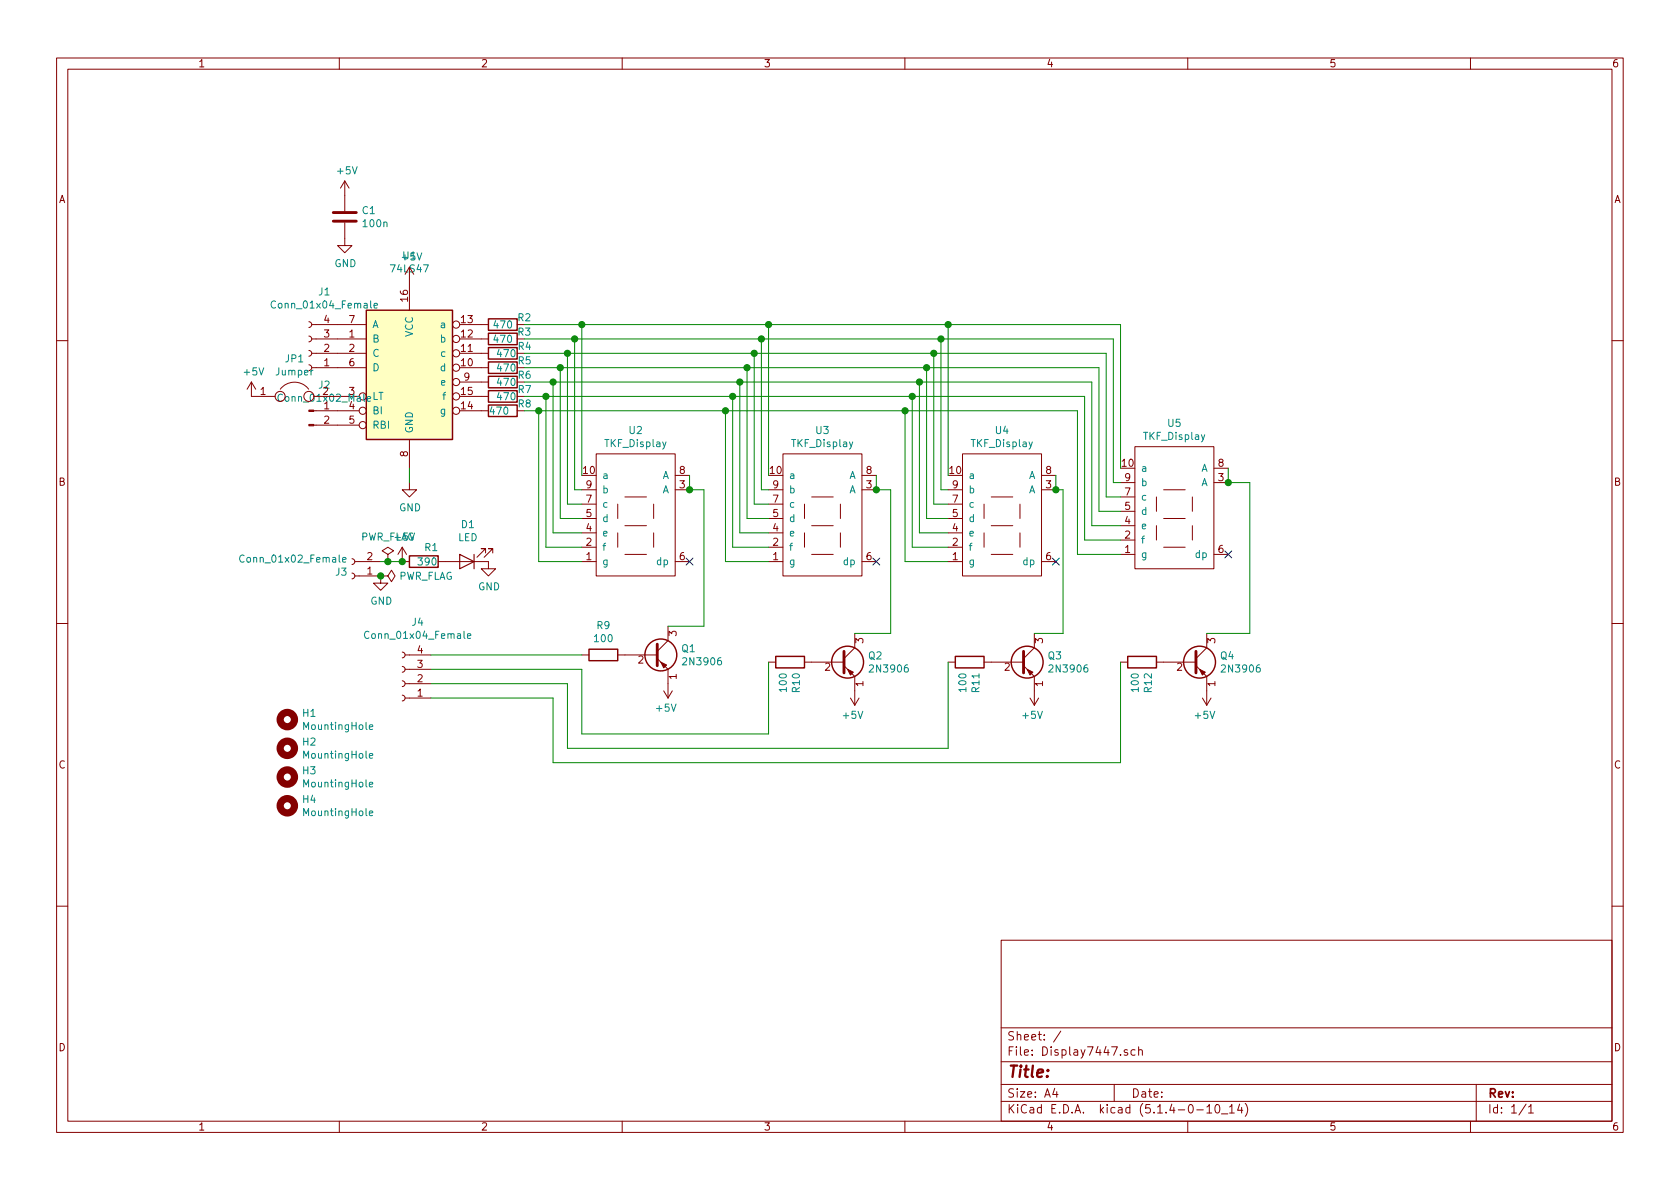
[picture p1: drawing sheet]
EESchema Schematic File Version 4
LIBS:Display7447-cache
EELAYER 30 0
EELAYER END
$Descr A4 11693 8268
encoding utf-8
Sheet 1 1
Title ""
Date ""
Rev ""
Comp ""
Comment1 ""
Comment2 ""
Comment3 ""
Comment4 ""
$EndDescr
$Comp
L 74xx:74LS47 U1
U 1 1
P 2850 2550
F 0 "U1" H 2850 3331 50  0000 C CNN
F 1 "74LS47" H 2850 3240 50  0000 C CNN
F 2 "Package_DIP:DIP-16_W7.62mm_Socket_LongPads" H 2850 2550 50  0001 C CNN
F 3 "http://www.ti.com/lit/gpn/sn74LS47" H 2850 2550 50  0001 C CNN
	1    2850 2550
	1    0    0    -1  
$EndComp
$Comp
L Transistor_BJT:2N3906 Q1
U 1 1
P 4550 4550
F 0 "Q1" H 4740 4596 50  0000 L CNN
F 1 "2N3906" H 4740 4505 50  0000 L CNN
F 2 "Package_TO_SOT_THT:TO-92_Inline" H 4750 4475 50  0001 L CIN
F 3 "https://www.fairchildsemi.com/datasheets/2N/2N3906.pdf" H 4550 4550 50  0001 L CNN
	1    4550 4550
	1    0    0    -1  
$EndComp
$Comp
L Transistor_BJT:2N3906 Q2
U 1 1
P 5850 4600
F 0 "Q2" H 6040 4646 50  0000 L CNN
F 1 "2N3906" H 6040 4555 50  0000 L CNN
F 2 "Package_TO_SOT_THT:TO-92_Inline" H 6050 4525 50  0001 L CIN
F 3 "https://www.fairchildsemi.com/datasheets/2N/2N3906.pdf" H 5850 4600 50  0001 L CNN
	1    5850 4600
	1    0    0    -1  
$EndComp
$Comp
L Transistor_BJT:2N3906 Q3
U 1 1
P 7100 4600
F 0 "Q3" H 7290 4646 50  0000 L CNN
F 1 "2N3906" H 7290 4555 50  0000 L CNN
F 2 "Package_TO_SOT_THT:TO-92_Inline" H 7300 4525 50  0001 L CIN
F 3 "https://www.fairchildsemi.com/datasheets/2N/2N3906.pdf" H 7100 4600 50  0001 L CNN
	1    7100 4600
	1    0    0    -1  
$EndComp
$Comp
L Transistor_BJT:2N3906 Q4
U 1 1
P 8300 4600
F 0 "Q4" H 8490 4646 50  0000 L CNN
F 1 "2N3906" H 8490 4555 50  0000 L CNN
F 2 "Package_TO_SOT_THT:TO-92_Inline" H 8500 4525 50  0001 L CIN
F 3 "https://www.fairchildsemi.com/datasheets/2N/2N3906.pdf" H 8300 4600 50  0001 L CNN
	1    8300 4600
	1    0    0    -1  
$EndComp
$Comp
L Device:R R3
U 1 1
P 3500 2350
F 0 "R3" V 3450 2500 50  0000 C CNN
F 1 "470" V 3500 2350 50  0000 C CNN
F 2 "Resistor_THT:R_Axial_DIN0204_L3.6mm_D1.6mm_P7.62mm_Horizontal" V 3430 2350 50  0001 C CNN
F 3 "~" H 3500 2350 50  0001 C CNN
	1    3500 2350
	0    1    1    0   
$EndComp
$Comp
L Device:R R4
U 1 1
P 3500 2450
F 0 "R4" V 3450 2550 50  0000 L CNN
F 1 "470" V 3500 2400 50  0000 L CNN
F 2 "Resistor_THT:R_Axial_DIN0204_L3.6mm_D1.6mm_P7.62mm_Horizontal" V 3430 2450 50  0001 C CNN
F 3 "~" H 3500 2450 50  0001 C CNN
	1    3500 2450
	0    1    1    0   
$EndComp
$Comp
L Device:R R5
U 1 1
P 3500 2550
F 0 "R5" V 3450 2650 50  0000 L CNN
F 1 "470" V 3500 2500 50  0000 L CNN
F 2 "Resistor_THT:R_Axial_DIN0204_L3.6mm_D1.6mm_P7.62mm_Horizontal" V 3430 2550 50  0001 C CNN
F 3 "~" H 3500 2550 50  0001 C CNN
	1    3500 2550
	0    1    1    0   
$EndComp
$Comp
L Device:R R6
U 1 1
P 3500 2650
F 0 "R6" V 3450 2750 50  0000 L CNN
F 1 "470" V 3500 2600 50  0000 L CNN
F 2 "Resistor_THT:R_Axial_DIN0204_L3.6mm_D1.6mm_P7.62mm_Horizontal" V 3430 2650 50  0001 C CNN
F 3 "~" H 3500 2650 50  0001 C CNN
	1    3500 2650
	0    1    1    0   
$EndComp
$Comp
L Device:R R7
U 1 1
P 3500 2750
F 0 "R7" V 3450 2850 50  0000 L CNN
F 1 "470" V 3500 2700 50  0000 L CNN
F 2 "Resistor_THT:R_Axial_DIN0204_L3.6mm_D1.6mm_P7.62mm_Horizontal" V 3430 2750 50  0001 C CNN
F 3 "~" H 3500 2750 50  0001 C CNN
	1    3500 2750
	0    1    1    0   
$EndComp
$Comp
L Device:R R8
U 1 1
P 3500 2850
F 0 "R8" V 3450 2950 50  0000 L CNN
F 1 "470" V 3500 2750 50  0000 L CNN
F 2 "Resistor_THT:R_Axial_DIN0204_L3.6mm_D1.6mm_P7.62mm_Horizontal" V 3430 2850 50  0001 C CNN
F 3 "~" H 3500 2850 50  0001 C CNN
	1    3500 2850
	0    1    1    0   
$EndComp
$Comp
L Device:R R1
U 1 1
P 2950 3900
F 0 "R1" V 2850 3900 50  0000 L CNN
F 1 "390" V 2950 3850 50  0000 L CNN
F 2 "Resistor_THT:R_Axial_DIN0204_L3.6mm_D1.6mm_P7.62mm_Horizontal" V 2880 3900 50  0001 C CNN
F 3 "~" H 2950 3900 50  0001 C CNN
	1    2950 3900
	0    1    1    0   
$EndComp
$Comp
L Device:R R2
U 1 1
P 3500 2250
F 0 "R2" V 3450 2400 50  0000 C CNN
F 1 "470" V 3500 2250 50  0000 C CNN
F 2 "Resistor_THT:R_Axial_DIN0204_L3.6mm_D1.6mm_P7.62mm_Horizontal" V 3430 2250 50  0001 C CNN
F 3 "~" H 3500 2250 50  0001 C CNN
	1    3500 2250
	0    1    1    0   
$EndComp
$Comp
L Device:R R9
U 1 1
P 4200 4550
F 0 "R9" V 3993 4550 50  0000 C CNN
F 1 "100" V 4084 4550 50  0000 C CNN
F 2 "Resistor_THT:R_Axial_DIN0204_L3.6mm_D1.6mm_P7.62mm_Horizontal" V 4130 4550 50  0001 C CNN
F 3 "~" H 4200 4550 50  0001 C CNN
	1    4200 4550
	0    1    1    0   
$EndComp
$Comp
L Device:R R12
U 1 1
P 7950 4600
F 0 "R12" H 8020 4646 50  0000 L CNN
F 1 "100" H 8020 4555 50  0000 L CNN
F 2 "Resistor_THT:R_Axial_DIN0204_L3.6mm_D1.6mm_P7.62mm_Horizontal" V 7880 4600 50  0001 C CNN
F 3 "~" H 7950 4600 50  0001 C CNN
	1    7950 4600
	0    1    1    0   
$EndComp
$Comp
L Device:R R10
U 1 1
P 5500 4600
F 0 "R10" H 5570 4646 50  0000 L CNN
F 1 "100" H 5570 4555 50  0000 L CNN
F 2 "Resistor_THT:R_Axial_DIN0204_L3.6mm_D1.6mm_P7.62mm_Horizontal" V 5430 4600 50  0001 C CNN
F 3 "~" H 5500 4600 50  0001 C CNN
	1    5500 4600
	0    1    1    0   
$EndComp
$Comp
L Device:R R11
U 1 1
P 6750 4600
F 0 "R11" H 6820 4646 50  0000 L CNN
F 1 "100" H 6820 4555 50  0000 L CNN
F 2 "Resistor_THT:R_Axial_DIN0204_L3.6mm_D1.6mm_P7.62mm_Horizontal" V 6680 4600 50  0001 C CNN
F 3 "~" H 6750 4600 50  0001 C CNN
	1    6750 4600
	0    1    1    0   
$EndComp
$Comp
L Connector:Conn_01x04_Female J4
U 1 1
P 2800 4750
F 0 "J4" H 2692 4325 50  0000 C CNN
F 1 "Conn_01x04_Female" H 2692 4416 50  0000 C CNN
F 2 "Connector_PinSocket_2.54mm:PinSocket_1x04_P2.54mm_Vertical" H 2800 4750 50  0001 C CNN
F 3 "~" H 2800 4750 50  0001 C CNN
	1    2800 4750
	-1   0    0    1   
$EndComp
$Comp
L Connector:Conn_01x04_Female J1
U 1 1
P 2150 2450
F 0 "J1" H 2042 2025 50  0000 C CNN
F 1 "Conn_01x04_Female" H 2042 2116 50  0000 C CNN
F 2 "Connector_PinSocket_2.54mm:PinSocket_1x04_P2.54mm_Vertical" H 2150 2450 50  0001 C CNN
F 3 "~" H 2150 2450 50  0001 C CNN
	1    2150 2450
	-1   0    0    1   
$EndComp
$Comp
L Connector:Conn_01x02_Female J3
U 1 1
P 2450 4000
F 0 "J3" H 2478 3976 50  0000 L CNN
F 1 "Conn_01x02_Female" H 2478 3885 50  0000 L CNN
F 2 "Connector_PinSocket_2.54mm:PinSocket_1x02_P2.54mm_Vertical" H 2450 4000 50  0001 C CNN
F 3 "~" H 2450 4000 50  0001 C CNN
	1    2450 4000
	-1   0    0    1   
$EndComp
Wire Wire Line
	3650 2250 4050 2250
Wire Wire Line
	7800 2250 7800 3250
Wire Wire Line
	4050 3300 4050 2250
Connection ~ 4050 2250
Wire Wire Line
	4050 2250 5350 2250
$Comp
L power:+5V #PWR09
U 1 1
P 4650 4750
F 0 "#PWR09" H 4650 4600 50  0001 C CNN
F 1 "+5V" H 4665 4923 50  0000 C CNN
F 2 "" H 4650 4750 50  0001 C CNN
F 3 "" H 4650 4750 50  0001 C CNN
	1    4650 4750
	-1   0    0    1   
$EndComp
Wire Wire Line
	3000 4550 4050 4550
$Comp
L Device:LED D1
U 1 1
P 3250 3900
F 0 "D1" H 3243 3645 50  0000 C CNN
F 1 "LED" H 3243 3736 50  0000 C CNN
F 2 "LED_THT:LED_D5.0mm" H 3250 3900 50  0001 C CNN
F 3 "~" H 3250 3900 50  0001 C CNN
	1    3250 3900
	-1   0    0    1   
$EndComp
$Comp
L power:GND #PWR07
U 1 1
P 2850 3350
F 0 "#PWR07" H 2850 3100 50  0001 C CNN
F 1 "GND" H 2855 3177 50  0000 C CNN
F 2 "" H 2850 3350 50  0001 C CNN
F 3 "" H 2850 3350 50  0001 C CNN
	1    2850 3350
	1    0    0    -1  
$EndComp
$Comp
L power:GND #PWR08
U 1 1
P 3400 3900
F 0 "#PWR08" H 3400 3650 50  0001 C CNN
F 1 "GND" H 3405 3727 50  0000 C CNN
F 2 "" H 3400 3900 50  0001 C CNN
F 3 "" H 3400 3900 50  0001 C CNN
	1    3400 3900
	1    0    0    -1  
$EndComp
$Comp
L power:+5V #PWR05
U 1 1
P 2800 3900
F 0 "#PWR05" H 2800 3750 50  0001 C CNN
F 1 "+5V" H 2815 4073 50  0000 C CNN
F 2 "" H 2800 3900 50  0001 C CNN
F 3 "" H 2800 3900 50  0001 C CNN
	1    2800 3900
	1    0    0    -1  
$EndComp
$Comp
L Device:C C1
U 1 1
P 2400 1500
F 0 "C1" H 2515 1546 50  0000 L CNN
F 1 "100n" H 2515 1455 50  0000 L CNN
F 2 "Capacitor_THT:C_Disc_D5.0mm_W2.5mm_P2.50mm" H 2438 1350 50  0001 C CNN
F 3 "~" H 2400 1500 50  0001 C CNN
	1    2400 1500
	1    0    0    -1  
$EndComp
$Comp
L power:+5V #PWR02
U 1 1
P 2400 1350
F 0 "#PWR02" H 2400 1200 50  0001 C CNN
F 1 "+5V" H 2415 1523 50  0000 C CNN
F 2 "" H 2400 1350 50  0001 C CNN
F 3 "" H 2400 1350 50  0001 C CNN
	1    2400 1350
	1    0    0    -1  
$EndComp
$Comp
L power:GND #PWR03
U 1 1
P 2400 1650
F 0 "#PWR03" H 2400 1400 50  0001 C CNN
F 1 "GND" H 2405 1477 50  0000 C CNN
F 2 "" H 2400 1650 50  0001 C CNN
F 3 "" H 2400 1650 50  0001 C CNN
	1    2400 1650
	1    0    0    -1  
$EndComp
Wire Wire Line
	2650 3900 2700 3900
Connection ~ 2800 3900
$Comp
L power:GND #PWR04
U 1 1
P 2650 4000
F 0 "#PWR04" H 2650 3750 50  0001 C CNN
F 1 "GND" H 2655 3827 50  0000 C CNN
F 2 "" H 2650 4000 50  0001 C CNN
F 3 "" H 2650 4000 50  0001 C CNN
	1    2650 4000
	1    0    0    -1  
$EndComp
$Comp
L power:PWR_FLAG #FLG01
U 1 1
P 2700 3900
F 0 "#FLG01" H 2700 3975 50  0001 C CNN
F 1 "PWR_FLAG" H 2700 4073 50  0000 C CNN
F 2 "" H 2700 3900 50  0001 C CNN
F 3 "~" H 2700 3900 50  0001 C CNN
	1    2700 3900
	1    0    0    -1  
$EndComp
Connection ~ 2700 3900
Wire Wire Line
	2700 3900 2800 3900
$Comp
L power:+5V #PWR06
U 1 1
P 2850 1950
F 0 "#PWR06" H 2850 1800 50  0001 C CNN
F 1 "+5V" H 2865 2123 50  0000 C CNN
F 2 "" H 2850 1950 50  0001 C CNN
F 3 "" H 2850 1950 50  0001 C CNN
	1    2850 1950
	1    0    0    -1  
$EndComp
Wire Wire Line
	3650 2350 4000 2350
Wire Wire Line
	4050 3400 4000 3400
Wire Wire Line
	4000 3400 4000 2350
Connection ~ 4000 2350
Wire Wire Line
	7750 2350 7750 3350
Wire Wire Line
	7750 3350 7800 3350
Wire Wire Line
	7800 3450 7700 3450
Wire Wire Line
	7700 3450 7700 2450
Wire Wire Line
	7700 2450 6500 2450
Wire Wire Line
	3650 2550 3900 2550
Wire Wire Line
	7650 2550 7650 3550
Wire Wire Line
	7650 3550 7800 3550
Wire Wire Line
	3650 2650 3850 2650
Wire Wire Line
	7600 2650 7600 3650
Wire Wire Line
	7600 3650 7800 3650
Wire Wire Line
	3650 2750 3800 2750
Wire Wire Line
	7550 2750 7550 3750
Wire Wire Line
	7550 3750 7800 3750
Wire Wire Line
	3650 2850 3750 2850
Wire Wire Line
	7500 2850 7500 3850
Wire Wire Line
	7500 3850 7800 3850
Wire Wire Line
	3950 2450 3950 3500
Wire Wire Line
	3950 3500 4050 3500
Connection ~ 3950 2450
Wire Wire Line
	3950 2450 3650 2450
Wire Wire Line
	3900 2550 3900 3600
Wire Wire Line
	3900 3600 4050 3600
Connection ~ 3900 2550
Wire Wire Line
	3900 2550 5200 2550
Wire Wire Line
	3850 2650 3850 3700
Wire Wire Line
	3850 3700 4050 3700
Connection ~ 3850 2650
Wire Wire Line
	3850 2650 5150 2650
Wire Wire Line
	3800 2750 3800 3800
Wire Wire Line
	3800 3800 4050 3800
Connection ~ 3800 2750
Wire Wire Line
	3800 2750 5100 2750
Wire Wire Line
	3750 2850 3750 3900
Wire Wire Line
	3750 3900 4050 3900
Connection ~ 3750 2850
Wire Wire Line
	3750 2850 5050 2850
Connection ~ 5350 2250
Wire Wire Line
	5350 2250 6600 2250
Wire Wire Line
	5350 2250 5350 3300
Wire Wire Line
	4000 2350 5300 2350
Wire Wire Line
	5350 3400 5300 3400
Wire Wire Line
	5300 3400 5300 2350
Connection ~ 5300 2350
Wire Wire Line
	5350 3500 5250 3500
Wire Wire Line
	5250 3500 5250 2450
Connection ~ 5250 2450
Wire Wire Line
	5250 2450 3950 2450
Wire Wire Line
	5350 3600 5200 3600
Wire Wire Line
	5200 3600 5200 2550
Connection ~ 5200 2550
Wire Wire Line
	5200 2550 6450 2550
Wire Wire Line
	5350 3700 5150 3700
Wire Wire Line
	5150 3700 5150 2650
Connection ~ 5150 2650
Wire Wire Line
	5150 2650 6400 2650
Wire Wire Line
	5350 3800 5100 3800
Wire Wire Line
	5100 3800 5100 2750
Connection ~ 5100 2750
Wire Wire Line
	5100 2750 6350 2750
Wire Wire Line
	5350 3900 5050 3900
Wire Wire Line
	5050 3900 5050 2850
Connection ~ 5050 2850
Wire Wire Line
	5050 2850 6300 2850
Connection ~ 6600 2250
Wire Wire Line
	6600 2250 7800 2250
Wire Wire Line
	6600 3300 6600 2250
Wire Wire Line
	5300 2350 6550 2350
Wire Wire Line
	6600 3400 6550 3400
Wire Wire Line
	6550 3400 6550 2350
Connection ~ 6550 2350
Wire Wire Line
	6550 2350 7750 2350
Wire Wire Line
	6600 3500 6500 3500
Wire Wire Line
	6500 3500 6500 2450
Connection ~ 6500 2450
Wire Wire Line
	6500 2450 5250 2450
Wire Wire Line
	6600 3600 6450 3600
Wire Wire Line
	6450 3600 6450 2550
Connection ~ 6450 2550
Wire Wire Line
	6450 2550 7650 2550
Wire Wire Line
	6600 3700 6400 3700
Wire Wire Line
	6400 3700 6400 2650
Connection ~ 6400 2650
Wire Wire Line
	6400 2650 7600 2650
Wire Wire Line
	6600 3800 6350 3800
Wire Wire Line
	6350 3800 6350 2750
Connection ~ 6350 2750
Wire Wire Line
	6350 2750 7550 2750
Wire Wire Line
	6600 3900 6300 3900
Wire Wire Line
	6300 3900 6300 2850
Connection ~ 6300 2850
Wire Wire Line
	6300 2850 7500 2850
$Comp
L power:+5V #PWR010
U 1 1
P 5950 4800
F 0 "#PWR010" H 5950 4650 50  0001 C CNN
F 1 "+5V" H 5965 4973 50  0000 C CNN
F 2 "" H 5950 4800 50  0001 C CNN
F 3 "" H 5950 4800 50  0001 C CNN
	1    5950 4800
	-1   0    0    1   
$EndComp
$Comp
L power:+5V #PWR011
U 1 1
P 7200 4800
F 0 "#PWR011" H 7200 4650 50  0001 C CNN
F 1 "+5V" H 7215 4973 50  0000 C CNN
F 2 "" H 7200 4800 50  0001 C CNN
F 3 "" H 7200 4800 50  0001 C CNN
	1    7200 4800
	-1   0    0    1   
$EndComp
$Comp
L power:+5V #PWR012
U 1 1
P 8400 4800
F 0 "#PWR012" H 8400 4650 50  0001 C CNN
F 1 "+5V" H 8415 4973 50  0000 C CNN
F 2 "" H 8400 4800 50  0001 C CNN
F 3 "" H 8400 4800 50  0001 C CNN
	1    8400 4800
	-1   0    0    1   
$EndComp
Wire Wire Line
	3000 4650 4050 4650
Wire Wire Line
	4050 4650 4050 5100
Wire Wire Line
	4050 5100 5350 5100
Wire Wire Line
	5350 5100 5350 4600
Wire Wire Line
	3000 4750 3950 4750
Wire Wire Line
	3950 4750 3950 5200
Wire Wire Line
	3950 5200 6600 5200
Wire Wire Line
	6600 5200 6600 4600
Wire Wire Line
	3000 4850 3850 4850
Wire Wire Line
	3850 4850 3850 5300
Wire Wire Line
	3850 5300 7800 5300
Wire Wire Line
	7800 5300 7800 4600
$Comp
L Device:Jumper JP1
U 1 1
P 2050 2750
F 0 "JP1" H 2050 3014 50  0000 C CNN
F 1 "Jumper" H 2050 2923 50  0000 C CNN
F 2 "Connector_PinSocket_2.54mm:PinSocket_2x01_P2.54mm_Vertical" H 2050 2750 50  0001 C CNN
F 3 "~" H 2050 2750 50  0001 C CNN
	1    2050 2750
	1    0    0    -1  
$EndComp
$Comp
L power:+5V #PWR01
U 1 1
P 1750 2750
F 0 "#PWR01" H 1750 2600 50  0001 C CNN
F 1 "+5V" H 1765 2923 50  0000 C CNN
F 2 "" H 1750 2750 50  0001 C CNN
F 3 "" H 1750 2750 50  0001 C CNN
	1    1750 2750
	1    0    0    -1  
$EndComp
$Comp
L Connector:Conn_01x02_Male J2
U 1 1
P 2150 2850
F 0 "J2" H 2258 3031 50  0000 C CNN
F 1 "Conn_01x02_Male" H 2258 2940 50  0000 C CNN
F 2 "Connector_PinSocket_2.54mm:PinSocket_1x02_P2.54mm_Vertical" H 2150 2850 50  0001 C CNN
F 3 "~" H 2150 2850 50  0001 C CNN
	1    2150 2850
	1    0    0    -1  
$EndComp
$Comp
L power:PWR_FLAG #FLG0101
U 1 1
P 2650 4000
F 0 "#FLG0101" H 2650 4075 50  0001 C CNN
F 1 "PWR_FLAG" V 2650 4128 50  0000 L CNN
F 2 "" H 2650 4000 50  0001 C CNN
F 3 "~" H 2650 4000 50  0001 C CNN
	1    2650 4000
	0    1    1    0   
$EndComp
Wire Wire Line
	2850 3250 2850 3350
Connection ~ 2650 4000
$Comp
L MyLib:TKF_Display U5
U 1 1
P 8150 3450
F 0 "U5" H 8175 3965 50  0000 C CNN
F 1 "TKF_Display" H 8175 3874 50  0000 C CNN
F 2 "Display7447:TFK-Display" H 8150 3450 50  0001 C CNN
F 3 "" H 8150 3450 50  0001 C CNN
	1    8150 3450
	1    0    0    -1  
$EndComp
$Comp
L MyLib:TKF_Display U2
U 1 1
P 4400 3500
F 0 "U2" H 4425 4015 50  0000 C CNN
F 1 "TKF_Display" H 4425 3924 50  0000 C CNN
F 2 "Display7447:TFK-Display" H 4400 3500 50  0001 C CNN
F 3 "" H 4400 3500 50  0001 C CNN
	1    4400 3500
	1    0    0    -1  
$EndComp
$Comp
L MyLib:TKF_Display U3
U 1 1
P 5700 3500
F 0 "U3" H 5725 4015 50  0000 C CNN
F 1 "TKF_Display" H 5725 3924 50  0000 C CNN
F 2 "Display7447:TFK-Display" H 5700 3500 50  0001 C CNN
F 3 "" H 5700 3500 50  0001 C CNN
	1    5700 3500
	1    0    0    -1  
$EndComp
$Comp
L MyLib:TKF_Display U4
U 1 1
P 6950 3500
F 0 "U4" H 6975 4015 50  0000 C CNN
F 1 "TKF_Display" H 6975 3924 50  0000 C CNN
F 2 "Display7447:TFK-Display" H 6950 3500 50  0001 C CNN
F 3 "" H 6950 3500 50  0001 C CNN
	1    6950 3500
	1    0    0    -1  
$EndComp
NoConn ~ 4800 3900
NoConn ~ 6100 3900
NoConn ~ 7350 3900
NoConn ~ 8550 3850
Wire Wire Line
	4800 3300 4800 3400
Wire Wire Line
	4800 3400 4900 3400
Connection ~ 4800 3400
Wire Wire Line
	6100 3300 6100 3400
Wire Wire Line
	7350 3300 7350 3400
Wire Wire Line
	8550 3250 8550 3350
Wire Wire Line
	6100 3400 6200 3400
Connection ~ 6100 3400
Wire Wire Line
	7400 3400 7350 3400
Connection ~ 7350 3400
Wire Wire Line
	8550 3350 8700 3350
Wire Wire Line
	8700 3350 8700 4400
Wire Wire Line
	8700 4400 8400 4400
Connection ~ 8550 3350
Wire Wire Line
	4650 4350 4900 4350
Wire Wire Line
	4900 3400 4900 4350
Wire Wire Line
	5950 4400 6200 4400
Wire Wire Line
	6200 3400 6200 4400
Wire Wire Line
	7200 4400 7400 4400
Wire Wire Line
	7400 3400 7400 4400
$Comp
L Mechanical:MountingHole H1
U 1 1
P 2000 5000
F 0 "H1" H 2100 5046 50  0000 L CNN
F 1 "MountingHole" H 2100 4955 50  0000 L CNN
F 2 "MountingHole:MountingHole_3.2mm_M3" H 2000 5000 50  0001 C CNN
F 3 "~" H 2000 5000 50  0001 C CNN
	1    2000 5000
	1    0    0    -1  
$EndComp
$Comp
L Mechanical:MountingHole H2
U 1 1
P 2000 5200
F 0 "H2" H 2100 5246 50  0000 L CNN
F 1 "MountingHole" H 2100 5155 50  0000 L CNN
F 2 "MountingHole:MountingHole_3.2mm_M3" H 2000 5200 50  0001 C CNN
F 3 "~" H 2000 5200 50  0001 C CNN
	1    2000 5200
	1    0    0    -1  
$EndComp
$Comp
L Mechanical:MountingHole H3
U 1 1
P 2000 5400
F 0 "H3" H 2100 5446 50  0000 L CNN
F 1 "MountingHole" H 2100 5355 50  0000 L CNN
F 2 "MountingHole:MountingHole_3.2mm_M3" H 2000 5400 50  0001 C CNN
F 3 "~" H 2000 5400 50  0001 C CNN
	1    2000 5400
	1    0    0    -1  
$EndComp
$Comp
L Mechanical:MountingHole H4
U 1 1
P 2000 5600
F 0 "H4" H 2100 5646 50  0000 L CNN
F 1 "MountingHole" H 2100 5555 50  0000 L CNN
F 2 "MountingHole:MountingHole_3.2mm_M3" H 2000 5600 50  0001 C CNN
F 3 "~" H 2000 5600 50  0001 C CNN
	1    2000 5600
	1    0    0    -1  
$EndComp
$EndSCHEMATC
